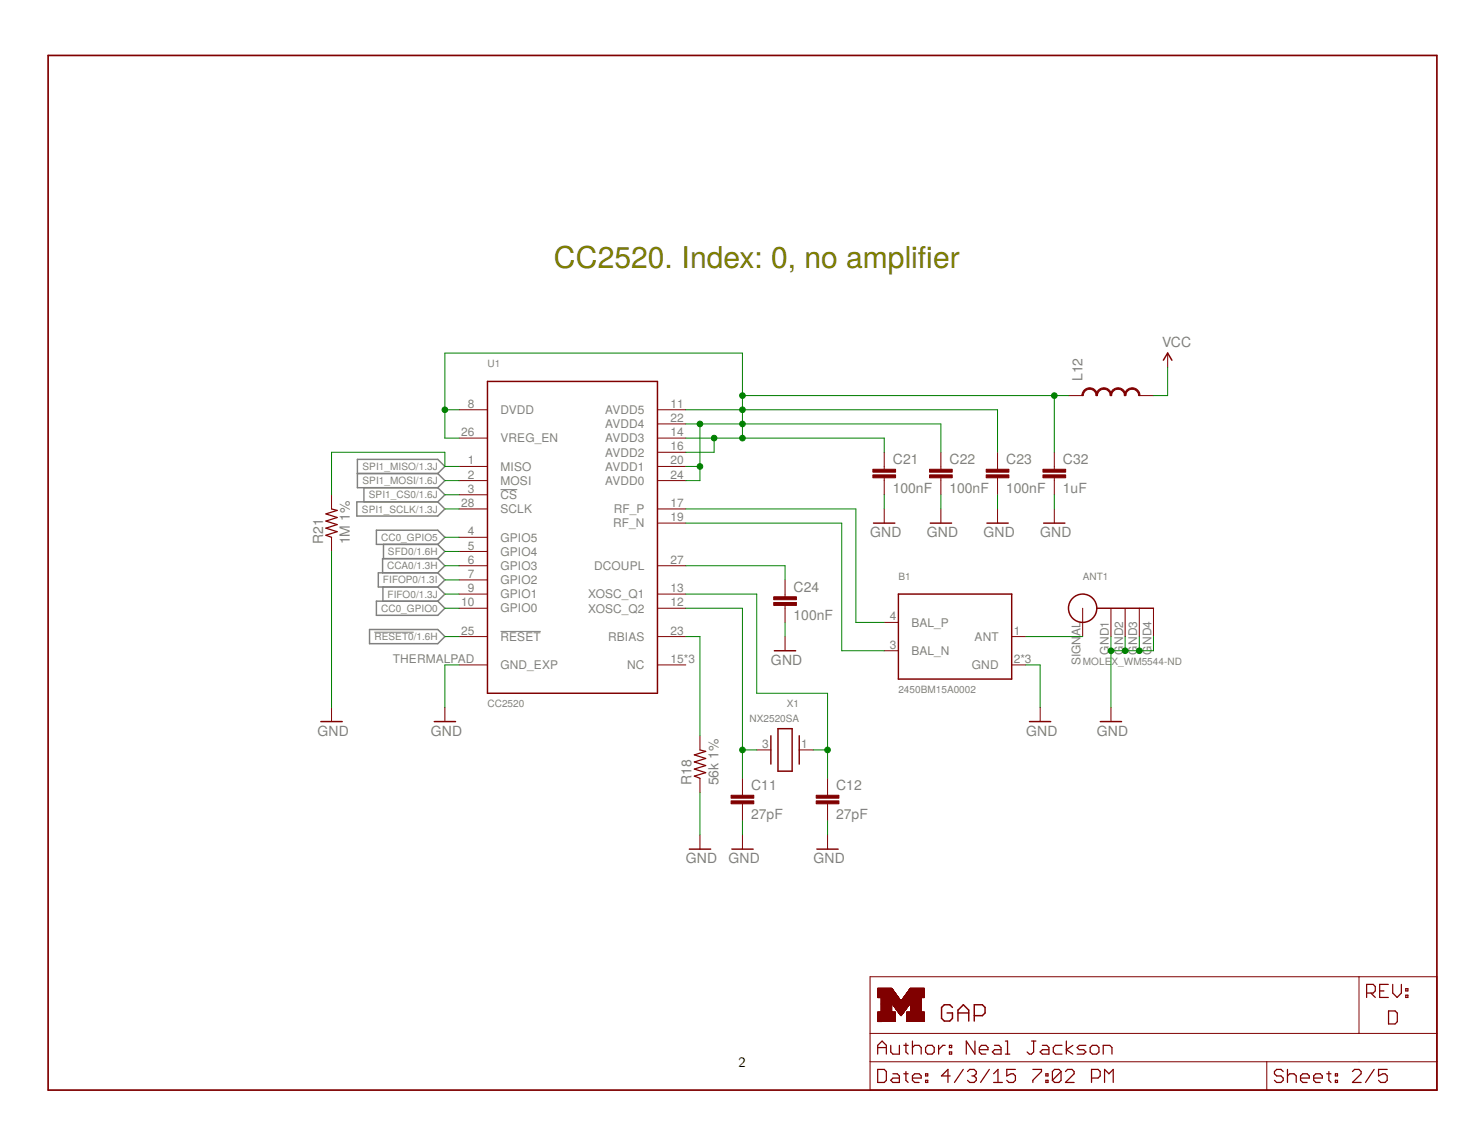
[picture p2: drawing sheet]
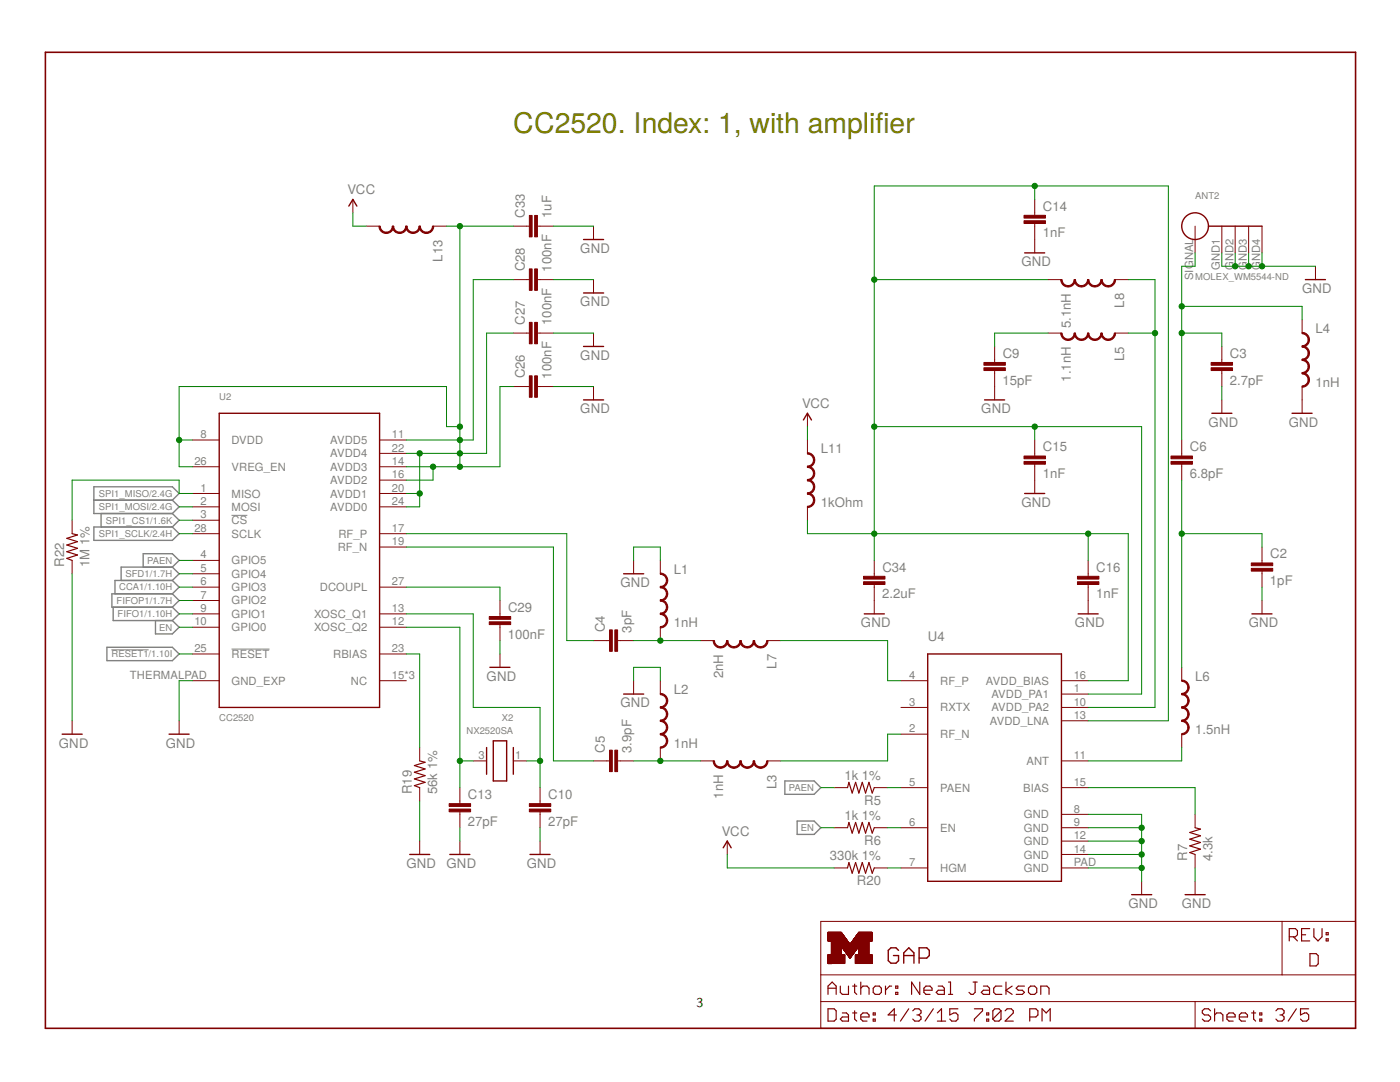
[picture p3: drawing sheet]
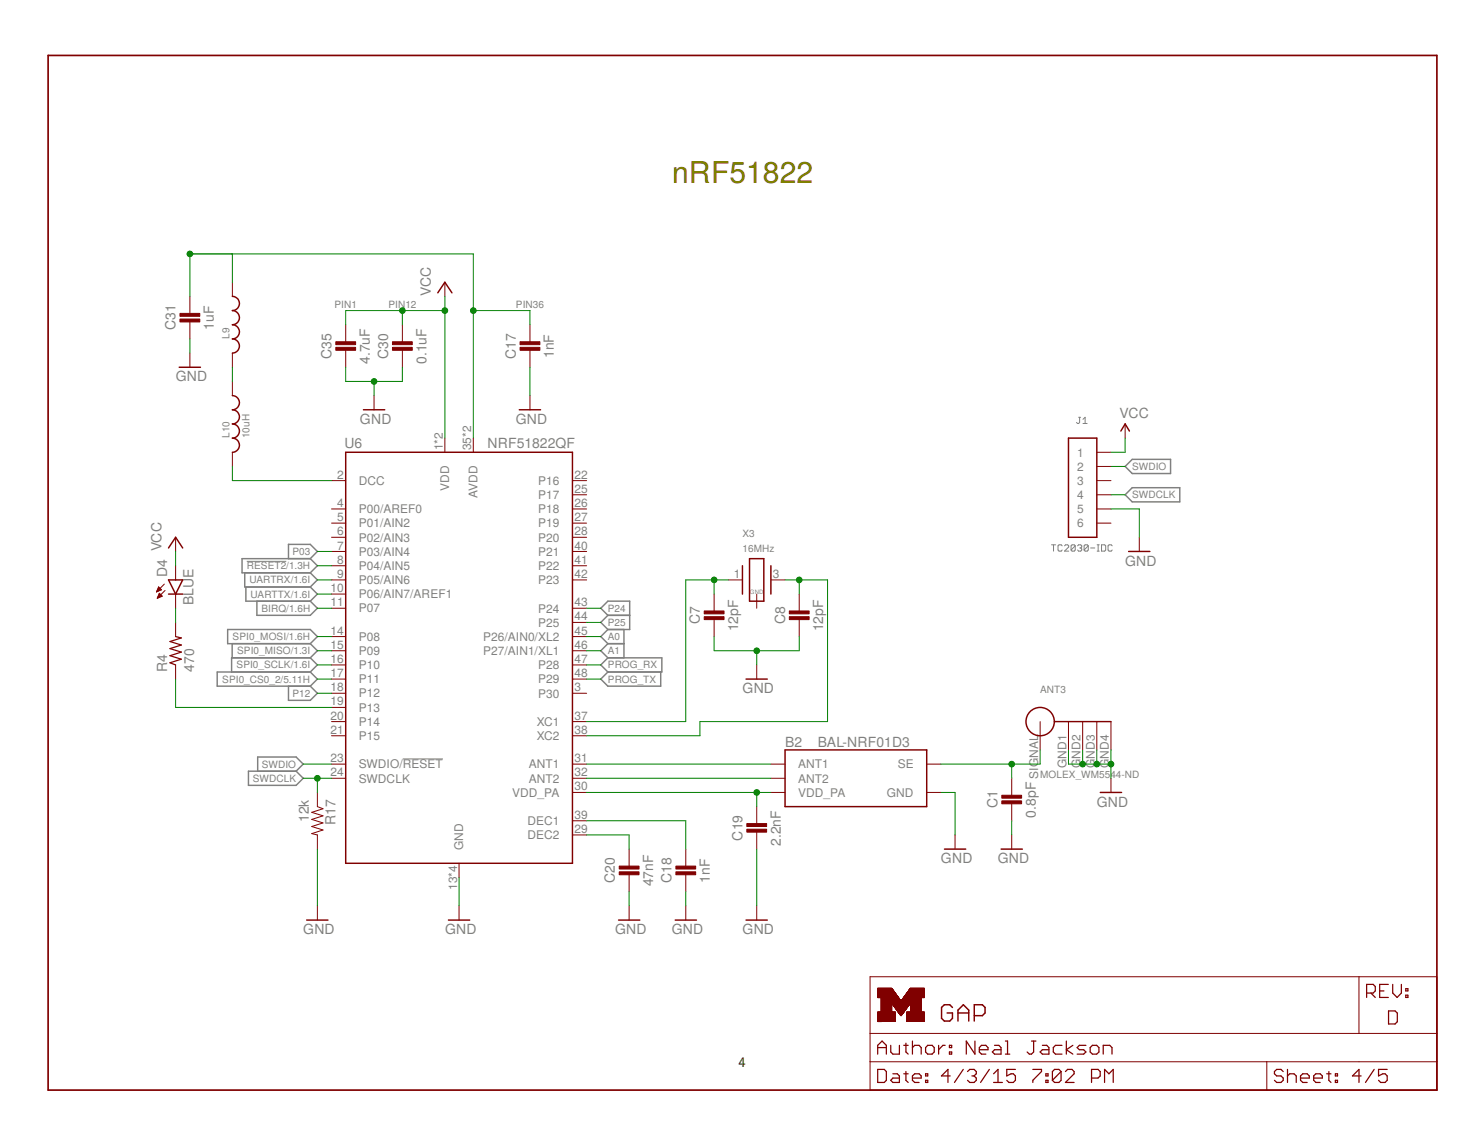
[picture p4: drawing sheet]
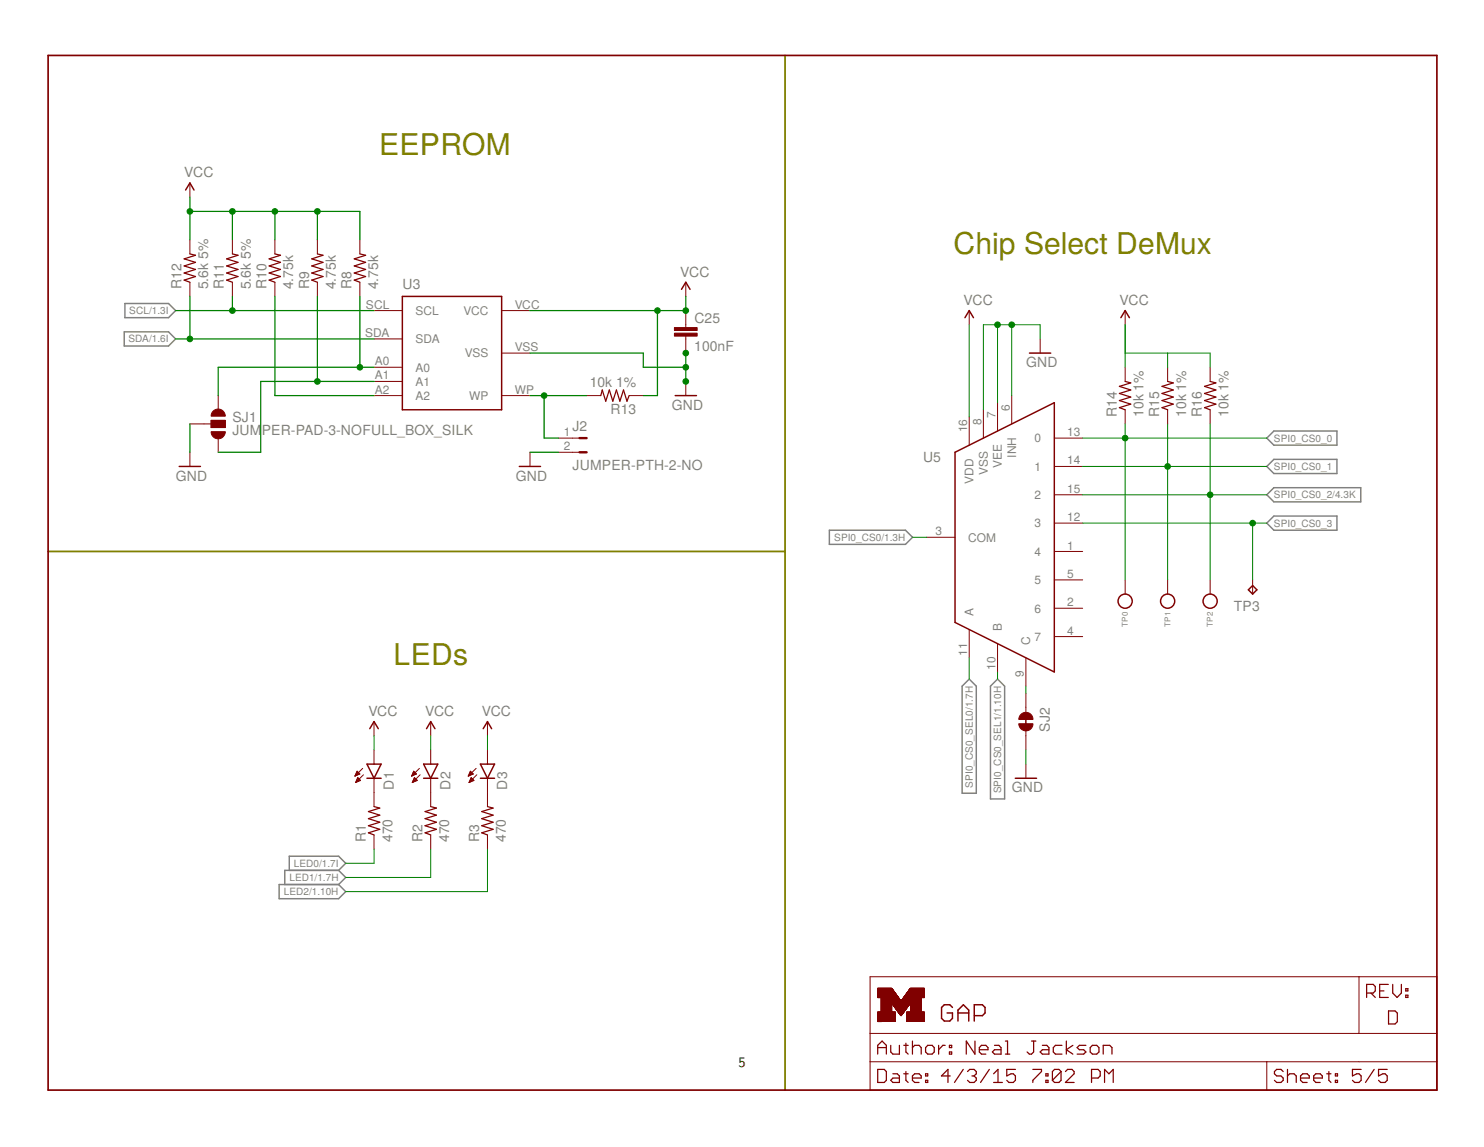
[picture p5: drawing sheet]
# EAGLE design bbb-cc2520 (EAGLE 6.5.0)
AUTHOR: Neal Jackson; REV: D; TITLE: GAP

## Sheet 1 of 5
FRAME1 (LETTER_L): HEIGHT: 8.5in; WIDTH: 11in

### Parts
P9/P8  BBB_HEADERS  [BBB_HEADERS]

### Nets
5V: P9/P8.P9_7(SYS_5V0) P9/P8.P9_8(SYS_5V1)
!RESET0: P9/P8.P9_12(GPIO1_28) ; also sheet 2
!RESET1: P9/P8.P8_26(GPIO1_29) ; also sheet 3
!RESET2: P9/P8.P9_11(UART4_RXD) ; also sheet 4
BIRQ: P9/P8.P9_16(EHRPWM1B) ; also sheet 4
CCA0: P9/P8.P9_15(GPIO1_16) ; also sheet 2
CCA1: P9/P8.P8_14(GPIO0_26) ; also sheet 3
FIFO0: P9/P8.P9_27(GPIO3_19) ; also sheet 2
FIFO1: P9/P8.P8_16(GPIO1_14) ; also sheet 3
FIFOP0: P9/P8.P9_23(GPIO1_17) ; also sheet 2
FIFOP1: P9/P8.P8_13(EHRPWM2B) ; also sheet 3
GND: P9/P8.P8_2(GND7) P9/P8.P9_1(GND0) P9/P8.P9_2(GND1) P9/P8.P9_43(GND2) P9/P8.P9_44(GND3) P9/P8.P9_45(GND4) P9/P8.P9_46(GND5) ; also sheet 2,3,4,5
LED0: P9/P8.P8_19(EHRPWM2A) ; also sheet 5
LED1: P9/P8.P8_17(GPIO0_27) ; also sheet 5
LED2: P9/P8.P8_18(GPIO2_1) ; also sheet 5
SCL: P9/P8.P9_19(I2C2_SCL) ; also sheet 5
SDA: P9/P8.P9_20(I2C2_SDA) ; also sheet 5
SFD0: P9/P8.P9_14(EHRPWM1A) ; also sheet 2
SFD1: P9/P8.P8_15(GPIO1_15) ; also sheet 3
SPI0_CS0: P9/P8.P9_17(I2C1_SCL) ; also sheet 5
SPI0_CS0_SEL0: P9/P8.P8_11(GPIO1_13) ; also sheet 5
SPI0_CS0_SEL1: P9/P8.P8_12(GPIO1_12) ; also sheet 5
SPI0_MISO: P9/P8.P9_21(UART2_TXD) ; also sheet 4
SPI0_MOSI: P9/P8.P9_18(I2C1_SDA) ; also sheet 4
SPI0_SCLK: P9/P8.P9_22(UART2_RXD) ; also sheet 4
SPI1_CS0: P9/P8.P9_28(SPI1_CS0) ; also sheet 2
SPI1_CS1: P9/P8.P9_42(GPIO0_7/GPIO3_18) ; also sheet 3
SPI1_MISO: P9/P8.P9_29(SPI1_D0) ; also sheet 2,3
SPI1_MOSI: P9/P8.P9_30(SPI1_D1) ; also sheet 2,3
SPI1_SCLK: P9/P8.P9_31(SPI1_SCLK) ; also sheet 2,3
UARTRX: P9/P8.P9_24(UART1_TXD) ; also sheet 4
UARTTX: P9/P8.P9_26(UART1_RXD) ; also sheet 4
VCC: P9/P8.P9_3(DC_3.3V0) P9/P8.P9_4(DC_3.3V1) ; also sheet 2,3,4,5
VDD: P9/P8.P9_5(VDD_5V0) P9/P8.P9_6(VDD_5V1)
Unconnected: P9/P8.P8_1(GND6) P9/P8.P8_3(GPIO1_6) P9/P8.P8_4(GPIO1_7) P9/P8.P8_5(GPIO1_2) P9/P8.P8_6(GPIO1_3) P9/P8.P8_7(TIMER4) P9/P8.P8_8(TIMER7) P9/P8.P8_9(TIMER5) P9/P8.P8_10(TIMER6) P9/P8.P8_20(GPIO1_31) P9/P8.P8_21(GPIO1_30) P9/P8.P8_22(GPIO1_5) P9/P8.P8_23(GPIO1_4) P9/P8.P8_24(GPIO1_1) P9/P8.P8_25(GPIO1_0) P9/P8.P8_27(GPIO2_22) P9/P8.P8_28(GPIO2_24) P9/P8.P8_29(GPIO2_23) P9/P8.P8_30(GPIO2_25) P9/P8.P8_31(UART5_CTSN) P9/P8.P8_32(UART5_RTSN) P9/P8.P8_33(UART4_RTSN) P9/P8.P8_34(UART3_RTSN) P9/P8.P8_35(UART4_CTSN) P9/P8.P8_36(UART3_CTSN) P9/P8.P8_37(UART5_TXD) P9/P8.P8_38(UART5_RXD) P9/P8.P8_39(GPIO2_12) P9/P8.P8_40(GPIO2_13) P9/P8.P8_41(GPIO2_10) P9/P8.P8_42(GPIO2_11) P9/P8.P8_43(GPIO2_8) P9/P8.P8_44(GPIO2_9) P9/P8.P8_45(GPIO2_6) P9/P8.P8_46(GPIO2_7) P9/P8.P9_9(PWR_BUT) P9/P8.P9_10(SYS_RESETN) P9/P8.P9_13(UART4_TXD) P9/P8.P9_25(GPIO3_21) P9/P8.P9_32(VADC) P9/P8.P9_33(AIN4) P9/P8.P9_34(AGND) P9/P8.P9_35(AIN6) P9/P8.P9_36(AIN5) P9/P8.P9_37(AIN2) P9/P8.P9_38(AIN3) P9/P8.P9_39(AIN0) P9/P8.P9_40(AIN1) P9/P8.P9_41(CLKOUT2/GPIO3_20)

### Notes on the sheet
- BeagleBone Black Header

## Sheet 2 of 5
FRAME6 (LETTER_L): HEIGHT: 8.5in; WIDTH: 11in

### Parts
ANT1  MOLEX_WM5544-ND  [MOLEX_WM5544-ND]
B1  2450BM15A0002  [2450BM]
C11  27pF  C-EUC0402  [C0402]
C12  27pF  C-EUC0402  [C0402]
C21  100nF  C-EUC0402  [C0402]
C22  100nF  C-EUC0402  [C0402]
C23  100nF  C-EUC0402  [C0402]
C24  100nF  C-EUC0402  [C0402]
C32  1uF  C-EUC0603  [C0603]
L12  INDUCTOR0603  [0603]
R18  56k 1%  R-US_R0402  [R0402]
R21  1M 1%  R-US_R0402  [R0402]
U1  CC2520  [S-PVQFN-N28]
X1  NX2520SA  [NX2520SA]

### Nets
!RESET0: U1.25(!RESET) ; also sheet 1
CCA0: U1.6(GPIO3) ; also sheet 1
FIFO0: U1.9(GPIO1) ; also sheet 1
FIFOP0: U1.7(GPIO2) ; also sheet 1
GND: ANT1.GND1 ANT1.GND2 ANT1.GND3 ANT1.GND4 B1.2(GND) B1.5(GND) B1.6(GND) C11.2 C12.2 C21.2 C22.2 C23.2 C24.2 C32.2 R18.1 R21.1 U1.THERMALPAD(GND_EXP) ; also sheet 1,3,4,5
N$5: C21.1 C22.1 C23.1 C32.1 L12.1 U1.8(DVDD) U1.11(AVDD5) U1.14(AVDD3) U1.16(AVDD2) U1.20(AVDD1) U1.22(AVDD4) U1.24(AVDD0) U1.26(VREG_EN)
N$7: ANT1.SIGNAL B1.1(ANT)
N$11: C12.1 U1.13(XOSC_Q1) X1.1
N$12: C24.1 U1.27(DCOUPL)
N$13: C11.1 U1.12(XOSC_Q2) X1.3
N$14: R18.2 U1.23(RBIAS)
RF_N: B1.3(BAL_N) U1.19(RF_N)
RF_P: B1.4(BAL_P) U1.17(RF_P)
SFD0: U1.5(GPIO4) ; also sheet 1
SPI1_CS0: U1.3(!CS) ; also sheet 1
SPI1_MISO: R21.2 U1.1(MISO) ; also sheet 1,3
SPI1_MOSI: U1.2(MOSI) ; also sheet 1,3
SPI1_SCLK: U1.28(SCLK) ; also sheet 1,3
VCC: L12.2 ; also sheet 1,3,4,5
Unconnected: U1.4(GPIO5) U1.10(GPIO0) U1.15(NC) U1.18(NC) U1.21(NC)

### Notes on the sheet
- CC2520. Index: 0, no amplifier

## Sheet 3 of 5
FRAME3 (LETTER_L): HEIGHT: 8.5in; WIDTH: 11in

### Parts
ANT2  MOLEX_WM5544-ND  [MOLEX_WM5544-ND]
C2  1pF  C-EUC0402  [C0402]
C3  2.7pF  C-EUC0402  [C0402]
C4  3pF  C-EUC0402  [C0402]
C5  3.9pF  C-EUC0402  [C0402]
C6  6.8pF  C-EUC0402  [C0402]
C9  15pF  C-EUC0402  [C0402]
C10  27pF  C-EUC0402  [C0402]
C13  27pF  C-EUC0402  [C0402]
C14  1nF  C-EUC0402  [C0402]
C15  1nF  C-EUC0402  [C0402]
C16  1nF  C-EUC0402  [C0402]
C26  100nF  C-EUC0402  [C0402]
C27  100nF  C-EUC0402  [C0402]
C28  100nF  C-EUC0402  [C0402]
C29  100nF  C-EUC0402  [C0402]
C33  1uF  C-EUC0603  [C0603]
C34  2.2uF  C-EUC0402  [C0402]
L1  1nH  INDUCTOR0402  [C0402]
L2  1nH  INDUCTOR0402  [C0402]
L3  1nH  INDUCTOR0402  [C0402]
L4  1nH  INDUCTOR0402  [C0402]
L5  1.1nH  INDUCTOR0402  [C0402]
L6  1.5nH  INDUCTOR0402  [C0402]
L7  2nH  INDUCTOR0402  [C0402]
L8  5.1nH  INDUCTOR0402  [C0402]
L11  1kOhm  INDUCTOR0402  [C0402]
L13  INDUCTOR0603  [0603]
R5  1k 1%  R-US_R0402  [R0402]
R6  1k 1%  R-US_R0402  [R0402]
R7  4.3k  R-US_R0402  [R0402]
R19  56k 1%  R-US_R0402  [R0402]
R20  330k 1%  R-US_R0402  [R0402]
R22  1M 1%  R-US_R0402  [R0402]
U2  CC2520  [S-PVQFN-N28]
U4  CC2591  [PVQFN-16]
X2  NX2520SA  [NX2520SA]

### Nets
!RESET1: U2.25(!RESET) ; also sheet 1
CCA1: U2.6(GPIO3) ; also sheet 1
EN: R6.2 U2.10(GPIO0)
FIFO1: U2.9(GPIO1) ; also sheet 1
FIFOP1: U2.7(GPIO2) ; also sheet 1
GND: ANT2.GND1 ANT2.GND2 ANT2.GND3 ANT2.GND4 C2.2 C3.2 C9.2 C10.2 C13.2 C14.2 C15.2 C16.2 C26.2 C27.2 C28.2 C29.2 C33.2 C34.2 L1.1 L2.1 L4.2 R7.1 R19.1 R22.1 U2.THERMALPAD(GND_EXP) U4.8(GND) U4.9(GND) U4.12(GND) U4.14(GND) U4.PAD(GND) ; also sheet 1,2,4,5
N$44: L7.1 U4.4(RF_P)
N$45: L3.1 U4.2(RF_N)
N$46: C5.2 L2.2 L3.2
N$47: C4.2 L1.2 L7.2
N$48: L5.1 L8.1 U4.10(AVDD_PA2)
N$49: C14.1 C15.1 C16.1 C34.1 L8.2 L11.2 U4.1(AVDD_PA1) U4.13(AVDD_LNA) U4.16(AVDD_BIAS)
N$50: C9.1 L5.2
N$51: L6.2 U4.11(ANT)
N$52: ANT2.SIGNAL C3.1 C6.1 L4.1
N$53: C2.1 C6.2 L6.1
N$54: R7.2 U4.15(BIAS)
N$55: R5.1 U4.5(PAEN)
N$56: R6.1 U4.6(EN)
N$57: C26.1 C27.1 C28.1 C33.1 L13.1 U2.8(DVDD) U2.11(AVDD5) U2.14(AVDD3) U2.16(AVDD2) U2.20(AVDD1) U2.22(AVDD4) U2.24(AVDD0) U2.26(VREG_EN)
N$58: C29.1 U2.27(DCOUPL)
N$59: C10.1 U2.13(XOSC_Q1) X2.1
N$60: C13.1 U2.12(XOSC_Q2) X2.3
N$61: R19.2 U2.23(RBIAS)
N$62: R20.1 U4.7(HGM)
PAEN: R5.2 U2.4(GPIO5)
RF_N2: C5.1 U2.19(RF_N)
RF_P2: C4.1 U2.17(RF_P)
SFD1: U2.5(GPIO4) ; also sheet 1
SPI1_CS1: U2.3(!CS) ; also sheet 1
SPI1_MISO: R22.2 U2.1(MISO) ; also sheet 1,2
SPI1_MOSI: U2.2(MOSI) ; also sheet 1,2
SPI1_SCLK: U2.28(SCLK) ; also sheet 1,2
VCC: L11.1 L13.2 R20.2 ; also sheet 1,2,4,5
Unconnected: U2.15(NC) U2.18(NC) U2.21(NC) U4.3(RXTX)

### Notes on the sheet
- CC2520. Index: 1, with amplifier

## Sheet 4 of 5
FRAME2 (LETTER_L): HEIGHT: 8.5in; WIDTH: 11in

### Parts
ANT3  MOLEX_WM5544-ND  [MOLEX_WM5544-ND]
B2  BAL-NRF01D3  [BAL-NRF01D3]
C1  0.8pF  CAPACITOR  [0402_CAP]
C7  12pF  CAPACITOR  [0402_CAP]
C8  12pF  CAPACITOR  [0402_CAP]
C17  1nF  CAPACITOR  [0402_CAP]
C18  1nF  CAPACITOR  [0402_CAP]
C19  2.2nF  CAPACITOR  [0402_CAP]
C20  47nF  CAPACITOR  [0402_CAP]
C30  0.1uF  CAPACITOR  [0402_CAP]
C31  1uF  CAPACITOR  [0402_CAP]
C35  4.7uF  CAPACITOR  [0402_CAP]
D4  BLUE  LED0603  [LED-0603]
J1  TC2030-IDC  [TC2030-IDC]
L9  INDUCTOR0402  [0402_CAP]
L10  10uH  INDUCTOR0603  [0603_CAP]
R4  470  R-US_R0402  [R0402]
R17  12k  RESISTOR  [0603-RES]
U6  NRF51822QF  [QFN-48-6MM]
X3  16MHz  TXC-8Y  [TXC-8Y]

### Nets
!RESET2: U6.8(P04/AIN5) ; also sheet 1
AVDD: C17.1 C31.1 L9.1 U6.35(AVDD) U6.36(AVDD)
BIRQ: U6.11(P07) ; also sheet 1
DCC: L10.2 U6.2(DCC)
GND: ANT3.GND1 ANT3.GND2 ANT3.GND3 ANT3.GND4 B2.GND C1.2 C7.2 C8.2 C17.2 C18.2 C19.2 C20.2 C30.2 C31.2 C35.2 J1.5 R17.2 U6.13(GND) U6.33(GND) U6.34(GND) U6.GND ; also sheet 1,2,3,5
N$36: B2.ANT1 U6.31(ANT1)
N$37: B2.ANT2 U6.32(ANT2)
N$38: ANT3.SIGNAL B2.SE C1.1
N$39: L9.2 L10.1
N$40: C7.1 U6.37(XC1) X3.1
N$41: C8.1 U6.38(XC2) X3.3
N$42: C18.1 U6.39(DEC1)
N$43: C20.1 U6.29(DEC2)
N$63: D4.C R4.2
N$64: R4.1 U6.19(P13)
SPI0_CS0_2: U6.17(P11) ; also sheet 5
SPI0_MISO: U6.15(P09) ; also sheet 1
SPI0_MOSI: U6.14(P08) ; also sheet 1
SPI0_SCLK: U6.16(P10) ; also sheet 1
SWDCLK: J1.4 R17.1 U6.24(SWDCLK)
SWDIO: J1.2 U6.23(SWDIO/!RESET)
UARTRX: U6.9(P05/AIN6) ; also sheet 1
UARTTX: U6.10(P06/AIN7/AREF1) ; also sheet 1
VCC: C30.1 C35.1 D4.A J1.1 U6.1(VDD) U6.12(VDD) ; also sheet 1,2,3,5
VDD_PA: B2.VCC(VDD_PA) C19.1 U6.30(VDD_PA)
Unconnected: J1.3 J1.6 U6.3(P30) U6.4(P00/AREF0) U6.5(P01/AIN2) U6.6(P02/AIN3) U6.7(P03/AIN4) U6.18(P12) U6.20(P14) U6.21(P15) U6.22(P16) U6.25(P17) U6.26(P18) U6.27(P19) U6.28(P20) U6.40(P21) U6.41(P22) U6.42(P23) U6.43(P24) U6.44(P25) U6.45(P26/AIN0/XL2) U6.46(P27/AIN1/XL1) U6.47(P28) U6.48(P29) X3.2(GND) X3.4(GND)

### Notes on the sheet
- nRF51822
- PIN1 | PIN12 | PIN36

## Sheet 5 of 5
FRAME4 (LETTER_L): HEIGHT: 8.5in; WIDTH: 11in

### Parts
C25  100nF  C-EUC0402  [C0402]
D1  LED0603  [LED-0603]
D2  LED0603  [LED-0603]
D3  LED0603  [LED-0603]
J2  JUMPER-PTH-2-NO  [PTH-JUMPER-2-NO_NO_SILK]
R1  470  R-US_R0402  [R0402]
R2  470  R-US_R0402  [R0402]
R3  470  R-US_R0402  [R0402]
R8  4.75k  R-US_R0402  [R0402]
R9  4.75k  R-US_R0402  [R0402]
R10  4.75k  R-US_R0402  [R0402]
R11  5.6k 5%  R-US_R0402  [R0402]
R12  5.6k 5%  R-US_R0402  [R0402]
R13  10k 1%  R-US_R0402  [R0402]
R14  10k 1%  R-US_R0402  [R0402]
R15  10k 1%  R-US_R0402  [R0402]
R16  10k 1%  R-US_R0402  [R0402]
SJ1  JUMPER-PAD-3-NOFULL_BOX_SILK  [PAD-JUMPER-3-NO_YES_SILK_FULL_BOX]
SJ2  JUMPER-PAD-2-NC_BY_TRACE  [PAD-JUMPER-2-NC_BY_TRACE_YES_SILK]
TP0  TEST_POINT_0.040IN  [TESTPOINT_0.040IN]
TP1  TEST_POINT_0.040IN  [TESTPOINT_0.040IN]
TP2  TEST_POINT_0.040IN  [TESTPOINT_0.040IN]
TP3  TPTP14SQ  [TP14SQ]
U3  CAT24C256WI-GT3  [CAT24C256WI-GT3]
U5  CD4051B-53B  [TSSOP16]

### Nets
GND: C25.2 J2.2 SJ1.2 SJ2.2 U3.VSS U5.6(INH) U5.7(VEE) U5.8(VSS) ; also sheet 1,2,3,4
LED0: R1.1 ; also sheet 1
LED1: R2.1 ; also sheet 1
LED2: R3.1 ; also sheet 1
N$1: D1.C R1.2
N$2: D2.C R2.2
N$3: D3.C R3.2
N$29: R8.1 SJ1.1 U3.A0
N$30: R9.1 SJ1.3 U3.A1
N$31: J2.1 R13.2 U3.WP
N$32: R10.1 U3.A2
N$65: SJ2.1 U5.9(C)
SCL: R11.1 U3.SCL ; also sheet 1
SDA: R12.1 U3.SDA ; also sheet 1
SPI0_CS0: U5.3(COM) ; also sheet 1
SPI0_CS0_0: R14.1 TP0.TESTPOINT U5.13
SPI0_CS0_1: R15.1 TP1.TESTPOINT U5.14
SPI0_CS0_2: R16.1 TP2.TESTPOINT U5.15 ; also sheet 4
SPI0_CS0_3: TP3.TP U5.12
SPI0_CS0_SEL0: U5.11(A) ; also sheet 1
SPI0_CS0_SEL1: U5.10(B) ; also sheet 1
VCC: C25.1 D1.A D2.A D3.A R8.2 R9.2 R10.2 R11.2 R12.2 R13.1 R14.2 R15.2 R16.2 U3.VCC U5.16(VDD) ; also sheet 1,2,3,4
Unconnected: U5.1 U5.2 U5.4 U5.5

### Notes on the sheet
- EEPROM
- Chip Select DeMux
- LEDs

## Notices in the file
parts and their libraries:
SparkFun-LED: Licensing: CC v3.0 Share-Alike You are welcome to use this library for commercial purposes.
SparkFun-Aesthetics: Licensing: Creative Commons ShareAlike 4.0 International - https://creativecommons.org/licenses/by-sa/4.0
